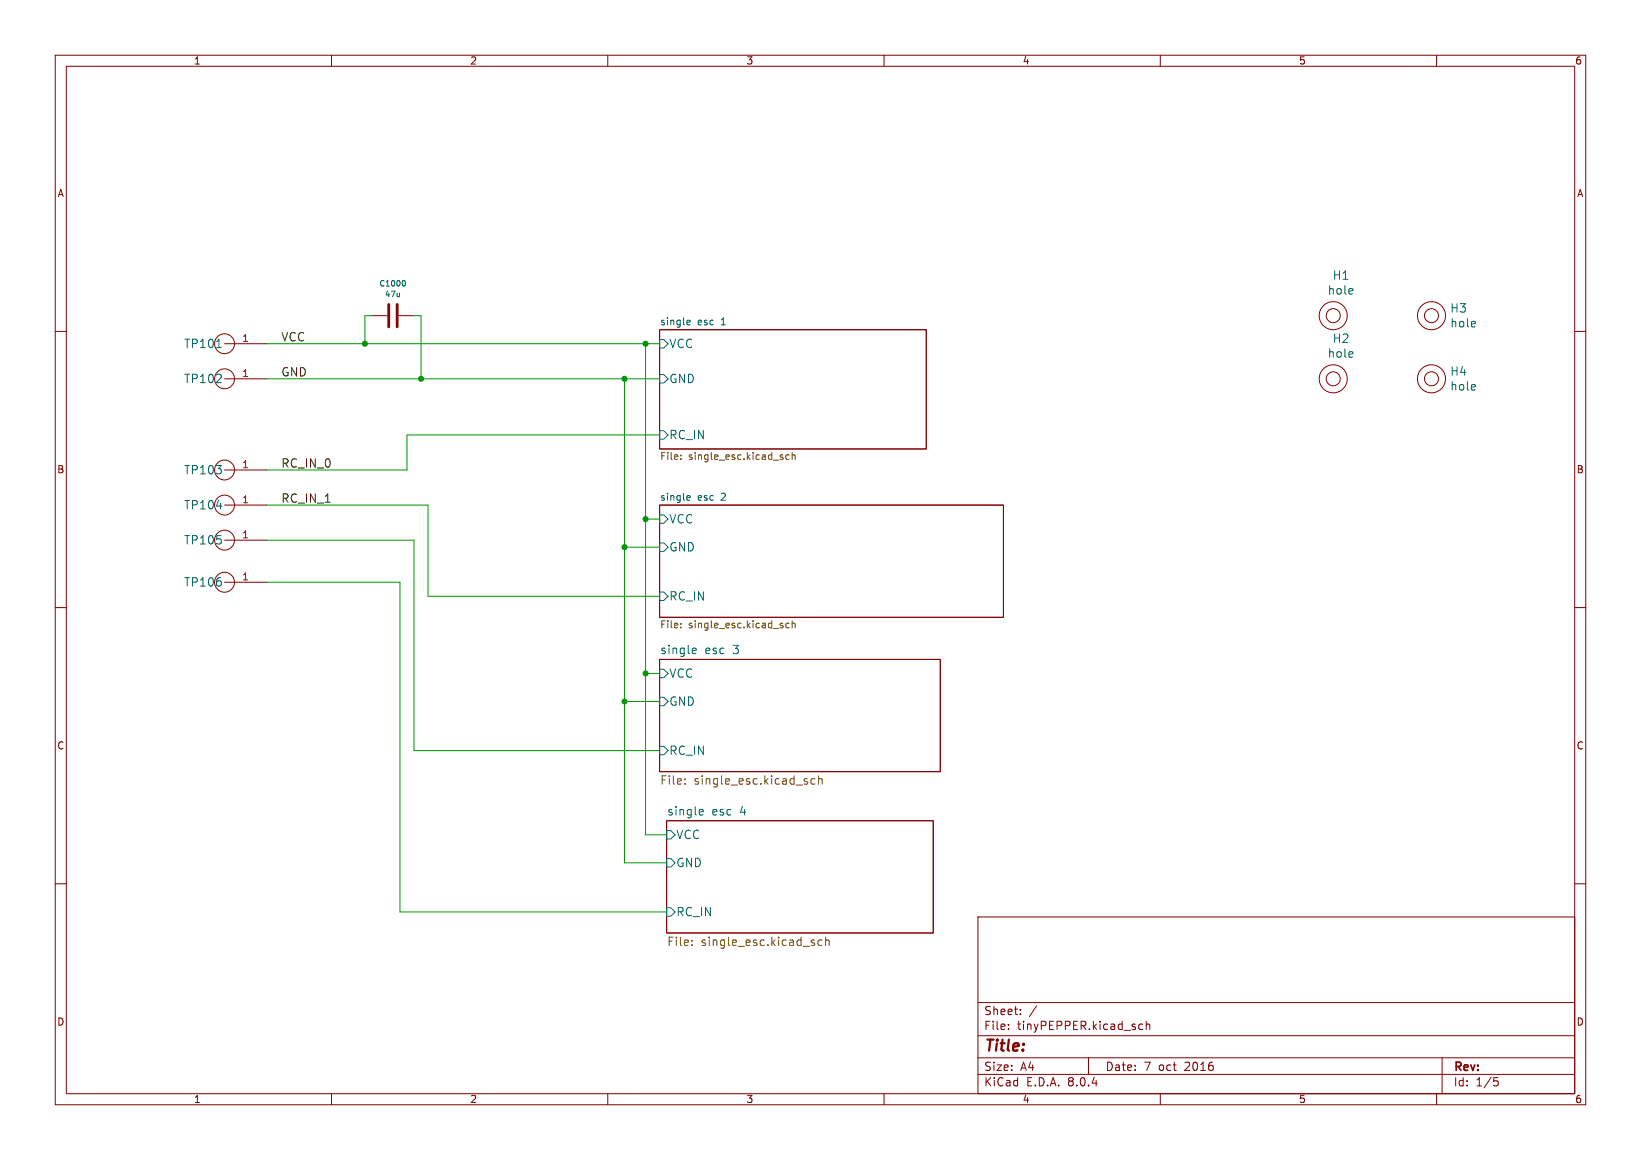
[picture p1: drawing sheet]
<svg xmlns="http://www.w3.org/2000/svg" width="297mm" height="210mm" viewBox="0 0 297 210" stroke-linecap="round" stroke-linejoin="round" font-family="sans-serif">
<g fill="none" stroke="#840000" stroke-width=".18">
<path d="M10 10h277v190h-277zM12 12h273v186h-273zM60 10v2M110 10v2M160 10v2M210 10v2M260 10v2M10 60h2M67.3 57.2h2.8M72.1 57.2h2.8M119.4 59.7h48.2v21.6h-48.2zM285 60h2"/>
<path d="M40.6 68.6h7.7M40.6 62.2h7.7M40.6 85.1h7.7M40.6 91.4h7.7M40.6 97.8h7.7M119.4 91.4h62.2v20.4h-62.2zM10 110h2M40.6 105.4h7.7M119.4 119.4h50.8v20.3h-50.8zM285 110h2M10 160h2M120.6 148.6h48.3v20.3h-48.3z"/>
<path d="M285 160h2M177 166h108v32h-108zM60 198v2M110 198v2M160 198v2M177 194.5h108M177 191.5h108M177 187.5h108M177 181.5h108M182.5 186.3v.1M182.5 185.5v.1M184.7 183.6v.1"/>
<path d="M184.7 182.8v.1M187.6 182.1l-1.3 2M197 191.5v3M206.2 186.3h.6M206.2 185.5h.6M207.5 185.5l.2-.1 .3 .1 .1 .9M207.5 184.9v1.5M210 198v2M260 198v2M261 191.5v6.5M270.4 195.1h.7M270.5 195.7h.4l.3 .3-.2 .5-.5 .1"/>
<circle cx="241.3" cy="57.1" r="2.54"/>
<circle cx="241.3" cy="57.1" r="1.27"/>
<circle cx="259.1" cy="57.1" r="2.54"/>
<circle cx="259.1" cy="57.1" r="1.27"/>
<circle cx="40.6" cy="68.6" r="1.8"/>
<circle cx="40.6" cy="62.2" r="1.8"/>
<circle cx="241.3" cy="68.6" r="2.54"/>
<circle cx="241.3" cy="68.6" r="1.27"/>
<circle cx="259.1" cy="68.6" r="2.54"/>
<circle cx="259.1" cy="68.6" r="1.27"/>
<circle cx="40.6" cy="91.4" r="1.8"/>
<circle cx="40.6" cy="97.8" r="1.8"/>
<circle cx="40.6" cy="85.1" r="1.8"/>
<circle cx="40.6" cy="105.4" r="1.8"/>
</g>
<g fill="none" stroke="#006464" stroke-width=".18">
<path d="M73.1 50.8a.64 .64 0 0 1 0 1M124.5 58h.4v.3l-.6 .1M124.9 58.8h-.4M39.2 62.9h.9M119.4 78h.7l.8 .7-.8 .8h-.7zM119.4 61.5h.7l.8 .7-.8 .8h-.7zM119.4 67.8h.7l.8 .8-.8 .7h-.7zM119.4 93.2h.7l.8 .8-.8 .7h-.7zM119.4 98.3h.7l.8 .8-.8 .7h-.7zM124.5 89.7l.4 .1v.2l-.6 .1M124.9 90.5l-.4 .1M119.4 107.2h.7l.8 .8-.8 .7h-.7z"/>
<path d="M125.5 117.3l.4 .1 .1 .3-.7 .1M125.9 118.3h-.4M119.4 135.1h.7l.8 .8-.8 .8h-.7zM119.4 121.2h.7l.8 .7-.8 .8h-.7zM119.4 126.2h.7l.8 .8-.8 .8h-.7zM120.6 150.4h.8l.8 .7-.8 .8h-.8zM120.6 155.4h.8l.8 .8-.8 .8h-.8zM126.8 146.5l.4 .1 .1 .3-.7 .1M127.2 147.5l-.4 .1M120.6 164.3h.8l.8 .8-.8 .8h-.8z"/>
</g>
<g fill="none" stroke="#725600" stroke-width=".18">
<path d="M123.2 82.4v.1M123.2 83.1v.1M142.8 82.4l-.3-.1-.3 .3 .1 .5h.5M143.4 81.9v1.3M143.4 82.5l.1-.2 .4 .1v.8M123.2 113.5v.2M123.2 112.9v.1M142.8 112.9l-.3-.1-.3 .3 .1 .5h.5M143.4 112.9l.1-.1 .4 .1v.8M143.4 112.4v1.3M124 141.8v.2M124 141v.2"/>
<path d="M147.5 141h-.4l-.3 .2v.5l.1 .2h.6M148.1 141.1l.3-.1h.3l.1 1M148.1 140.5v1.5M125.2 171v.2M125.2 170.2v.2M148.8 170.2h-.5l-.3 .3v.4l.2 .2h.6M149.4 170.3l.2-.1h.4l.1 1M149.4 169.7v1.5"/>
</g>
<path d="M70.4 55.1v4.1M71.9 55.1v4.1" fill="none" stroke="#840000" stroke-width=".51"/>
<g fill="none" stroke="#009600" stroke-width=".18">
<path d="M67.3 57.2h-1.3v5M74.9 57.2h1.3v11.4M48.3 62.2h71.1M48.3 68.6h71.1M113 68.6v87.6h7.6M116.8 62.2v88.9h3.8M119.4 78.7h-45.7v6.4h-25.4M48.3 97.8h26.6v38.1h44.5M48.3 91.4h29.2v16.6h41.9M113 99.1h6.4M116.8 94h2.6M48.3 105.4h24.1v59.7h48.2"/>
<path d="M113 127h6.4M116.8 121.9h2.6"/>
</g>
<g fill="#009600" stroke="#009600" stroke-width=".18">
<circle cx="113" cy="99.1" r=".46"/>
<circle cx="116.8" cy="94" r=".46"/>
<circle cx="113" cy="127" r=".46"/>
<circle cx="116.8" cy="121.9" r=".46"/>
<circle cx="113" cy="68.6" r=".46"/>
<circle cx="116.8" cy="62.2" r=".46"/>
<circle cx="76.2" cy="68.6" r=".46"/>
<circle cx="66" cy="62.2" r=".46"/>
</g>
<text font-size="2.8" fill="#840000" x="178" y="190.9">Title:</text>
<g font-size="2.1" fill="#006464">
<text x="240.2" y="53.5">hole</text>
<text x="241.1" y="50.9">H1</text>
<text x="262.4" y="56.8">H3</text>
<text x="262.4" y="59.5">hole</text>
<text x="33.2" y="63.2">TP101</text>
<text x="121" y="63.2">VCC</text>
<text x="240.2" y="65">hole</text>
<text x="241.1" y="62.3">H2</text>
<text x="33.2" y="69.6">TP102</text>
<text x="121" y="69.6">GND</text>
<text x="262.4" y="68.2">H4</text>
<text x="262.4" y="70.9">hole</text>
<text x="121" y="79.7">RC_IN</text>
<text x="33.2" y="86.1">TP103</text>
<text x="33.2" y="92.4">TP104</text>
<text x="121" y="95">VCC</text>
<text x="33.2" y="98.8">TP105</text>
<text x="121" y="100.1">GND</text>
<text x="33.2" y="106.4">TP106</text>
<text x="121" y="108.9">RC_IN</text>
<text x="119.4" y="118.5">single</text>
<text x="127.5" y="118.5">esc</text>
<text x="132.7" y="118.5">3</text>
<text x="121" y="122.9">VCC</text>
<text x="121" y="128">GND</text>
<text x="121" y="136.9">RC_IN</text>
<text x="120.6" y="147.8">single</text>
<text x="128.8" y="147.8">esc</text>
<text x="133.9" y="147.8">4</text>
<text x="122.3" y="152.1">VCC</text>
<text x="122.3" y="157.2">GND</text>
<text x="122.3" y="166.1">RC_IN</text>
</g>
<g font-size="2.1" fill="#0f0f0f">
<text x="50.8" y="61.9">VCC</text>
<text x="50.8" y="68.3">GND</text>
<text x="50.8" y="84.8">RC_IN_0</text>
<text x="50.8" y="91.1">RC_IN_1</text>
</g>
<g font-size="2.1" fill="#725600">
<text x="119.4" y="142.4">File:</text>
<text x="125.6" y="142.4">single_esc.kicad_sch</text>
<text x="120.6" y="171.6">File:</text>
<text x="126.8" y="171.6">single_esc.kicad_sch</text>
</g>
<g font-size="2.1" fill="#840000">
<text x="178" y="184">Sheet:</text>
<text x="178" y="186.7">File:</text>
<text x="184.1" y="186.7">tinyPEPPER.kicad_sch</text>
<text x="178" y="196.9">KiCad</text>
<text x="178" y="194.1">Size:</text>
<text x="184.7" y="194.1">A4</text>
<text x="185.7" y="196.9">E.D.A.</text>
<text x="193.3" y="196.9">8.0.4</text>
<text x="200" y="194.1">Date:</text>
<text x="207" y="194.1">7</text>
<text x="209.7" y="194.1">oct</text>
<text x="214.5" y="194.1">2016</text>
<text x="263" y="194.3">Rev:</text>
<text x="263" y="196.9">Id:</text>
<text x="267.1" y="196.9">1/5</text>
</g>
<g font-size="1.8" fill="#840000">
<text x="35" y="11.9">1</text>
<text x="85" y="11.9">2</text>
<text x="135" y="11.9">3</text>
<text x="185" y="11.9">4</text>
<text x="235" y="11.9">5</text>
<text x="285" y="11.9">6</text>
<text x="10.3" y="35.9">A</text>
<text x="285.3" y="35.9">A</text>
<text x="10.3" y="85.9">B</text>
<text x="285.3" y="85.9">B</text>
<text x="10.3" y="135.9">C</text>
<text x="285.3" y="135.9">C</text>
<text x="10.3" y="185.9">D</text>
<text x="285.3" y="185.9">D</text>
<text x="35" y="199.9">1</text>
<text x="85" y="199.9">2</text>
<text x="135" y="199.9">3</text>
<text x="185" y="199.9">4</text>
<text x="235" y="199.9">5</text>
<text x="285" y="199.9">6</text>
</g>
<g font-size="1.8" fill="#006464">
<text x="119.4" y="59">single</text>
<text x="126.2" y="59">esc</text>
<text x="130.6" y="59">1</text>
<text x="119.4" y="90.7">single</text>
<text x="126.2" y="90.7">esc</text>
<text x="130.6" y="90.7">2</text>
</g>
<g font-size="1.8" fill="#a90000">
<text x="43.7" y="62">1</text>
<text x="43.7" y="68.3">1</text>
<text x="43.7" y="84.8">1</text>
<text x="43.7" y="91.2">1</text>
<text x="43.7" y="97.5">1</text>
<text x="43.7" y="105.2">1</text>
</g>
<g font-size="1.8" fill="#725600">
<text x="119.4" y="83.6">File:</text>
<text x="124.6" y="83.6">single_esc.kicad_sch</text>
<text x="119.4" y="114.1">File:</text>
<text x="124.6" y="114.1">single_esc.kicad_sch</text>
</g>
<g font-size="1.4" fill="#006464">
<text x="68.5" y="52.1">C1000</text>
<text x="69.6" y="54">47u</text>
</g>
</svg>
